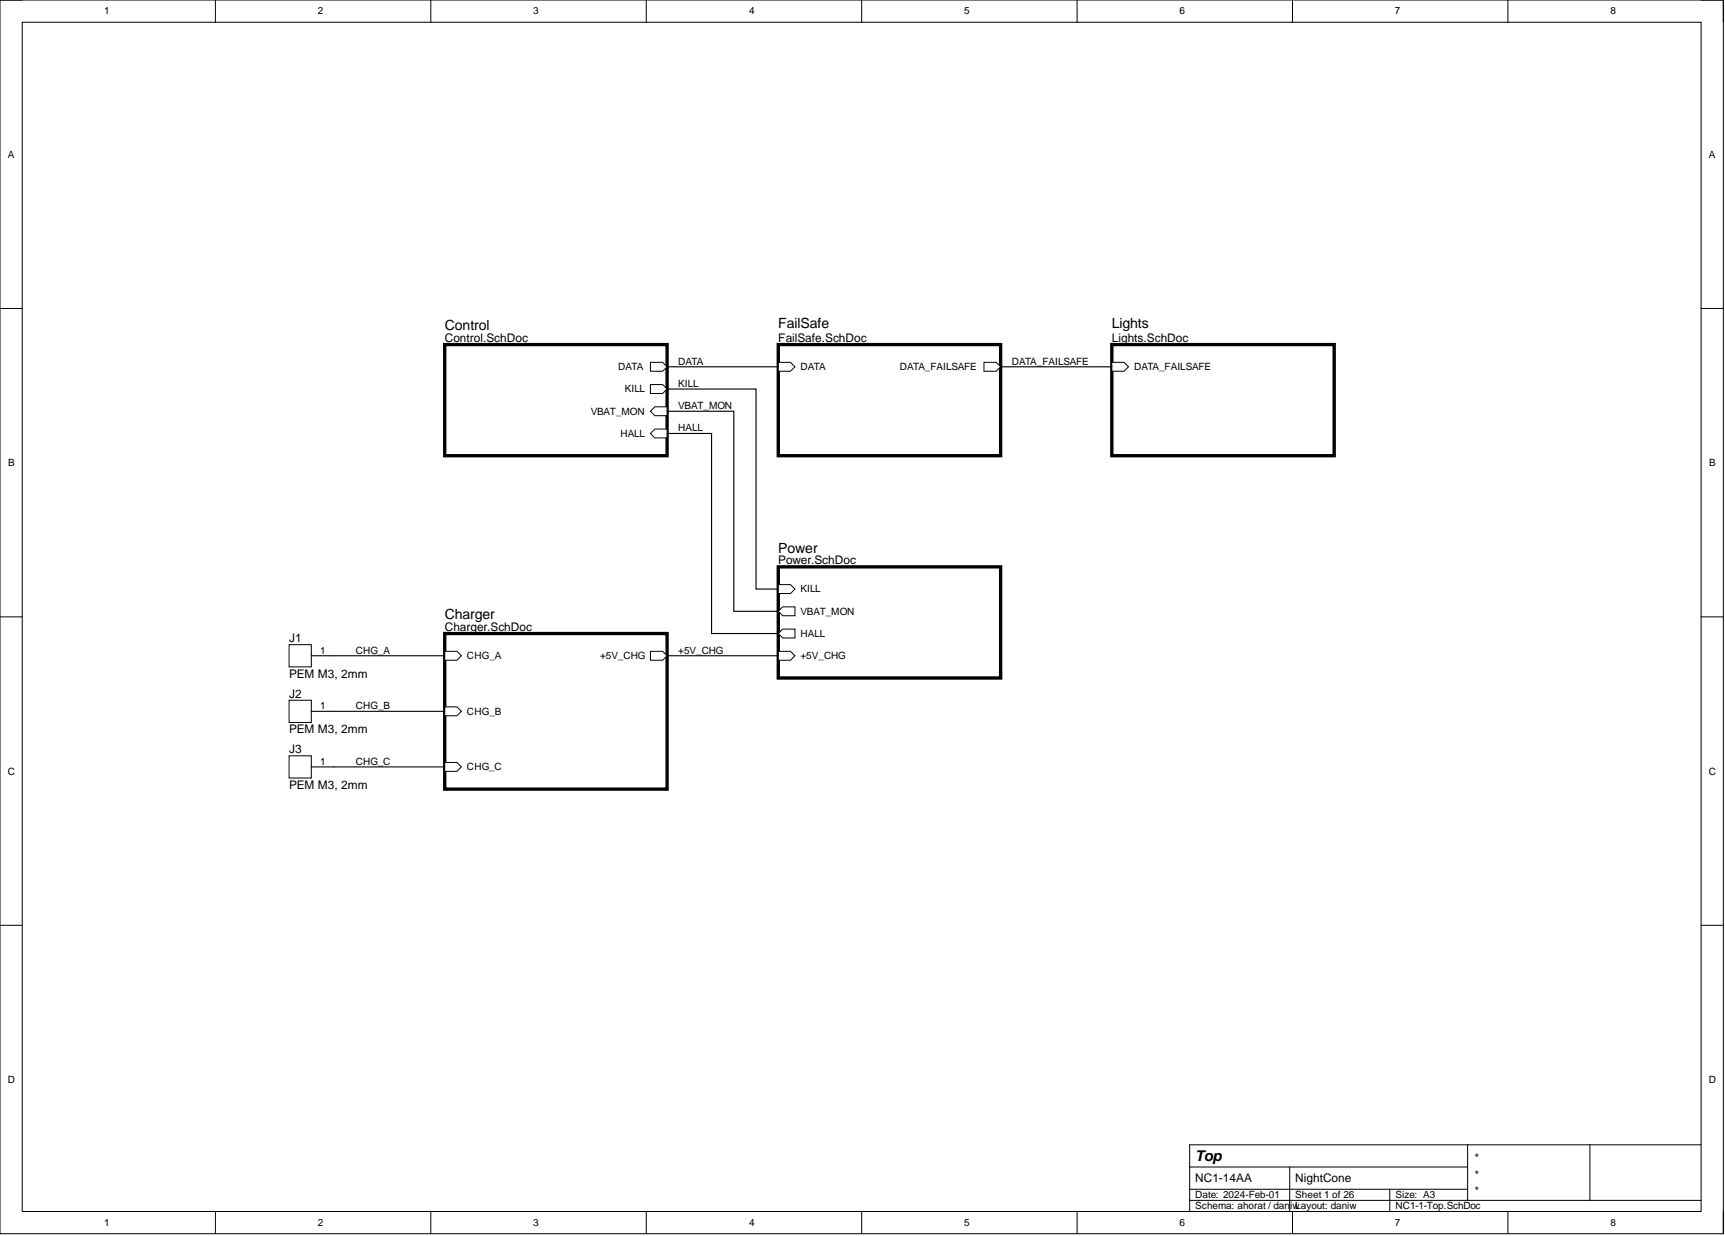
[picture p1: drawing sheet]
<svg xmlns="http://www.w3.org/2000/svg" width="393mm" height="282mm" viewBox="0 0 393 282" stroke-linecap="round" stroke-linejoin="round" font-family="sans-serif">
<g fill="none" stroke="#000" stroke-width=".23">
<path d="M0 0h393v281.3h-393zM0 0h5.1M5.1 5.1h382.8v271.2h-382.8zM49.1 0v5.1M98.2 0v5.1M147.4 0v5.1M196.5 0v5.1M245.6 0v5.1M294.7 0v5.1M343.8 0v5.1M387.9 0h5.1v5.1M0 70.3h5.1"/>
<path d="M387.9 70.3h5.1M0 140.7h5.1M387.9 140.7h5.1M0 211h5.1M387.9 211h5.1M49.1 276.3v5M98.2 276.3v5M147.4 276.3v5M196.5 276.3v5M245.6 276.3v5M271.3 266.1h63.4M271.3 273.7h116.6"/>
<path d="M271.3 271.2h63.4M294.1 266.1v10.2M294.7 276.3v5M316.9 271.2v5.1M334.7 261.1v12.6M343.8 276.3v5M362.5 261.1v12.6M387.9 261.1h-116.6v15.2M393 276.3v5"/>
</g>
<path d="M101.4 78.6h50.7v25.3h-50.7z" fill-rule="evenodd" fill="#fff"/>
<path d="M101.4 78.6h50.7v25.3h-50.7z" fill="none" stroke="#000" stroke-width=".76"/>
<path d="M148.3 82.6h2.8l1 1-1 1.1h-2.8z" fill-rule="evenodd" fill="#fff"/>
<path d="M148.3 82.6h2.8l1 1-1 1.1h-2.8z" fill="none" stroke="#000" stroke-width=".23"/>
<path d="M148.3 87.7h2.8l1 1-1 1h-2.8z" fill-rule="evenodd" fill="#fff"/>
<path d="M148.3 87.7h2.8l1 1-1 1h-2.8z" fill="none" stroke="#000" stroke-width=".23"/>
<path d="M148.3 93.8l1-1h2.8v2h-2.8z" fill-rule="evenodd" fill="#fff"/>
<path d="M148.3 93.8l1-1h2.8v2h-2.8z" fill="none" stroke="#000" stroke-width=".23"/>
<path d="M148.3 98.9l1-1.1h2.8v2.1h-2.8z" fill-rule="evenodd" fill="#fff"/>
<path d="M148.3 98.9l1-1.1h2.8v2.1h-2.8z" fill="none" stroke="#000" stroke-width=".23"/>
<path d="M177.5 78.6h50.7v25.3h-50.7z" fill-rule="evenodd" fill="#fff"/>
<path d="M177.5 78.6h50.7v25.3h-50.7z" fill="none" stroke="#000" stroke-width=".76"/>
<path d="M224.4 82.6h2.8l1 1-1 1.1h-2.8z" fill-rule="evenodd" fill="#fff"/>
<path d="M224.4 82.6h2.8l1 1-1 1.1h-2.8z" fill="none" stroke="#000" stroke-width=".23"/>
<path d="M177.5 82.6h2.8l1 1-1 1.1h-2.8z" fill-rule="evenodd" fill="#fff"/>
<path d="M177.5 82.6h2.8l1 1-1 1.1h-2.8z" fill="none" stroke="#000" stroke-width=".23"/>
<path d="M253.5 78.6h50.7v25.3h-50.7z" fill-rule="evenodd" fill="#fff"/>
<path d="M253.5 78.6h50.7v25.3h-50.7z" fill="none" stroke="#000" stroke-width=".76"/>
<path d="M253.5 82.6h2.8l1 1-1 1.1h-2.8z" fill-rule="evenodd" fill="#fff"/>
<path d="M253.5 82.6h2.8l1 1-1 1.1h-2.8z" fill="none" stroke="#000" stroke-width=".23"/>
<path d="M101.4 144.5h50.7v35.5h-50.7z" fill-rule="evenodd" fill="#fff"/>
<path d="M101.4 144.5h50.7v35.5h-50.7z" fill="none" stroke="#000" stroke-width=".76"/>
<path d="M148.3 148.5h2.8l1 1-1 1.1h-2.8z" fill-rule="evenodd" fill="#fff"/>
<path d="M148.3 148.5h2.8l1 1-1 1.1h-2.8z" fill="none" stroke="#000" stroke-width=".23"/>
<path d="M101.4 148.5h2.8l1 1-1 1.1h-2.8z" fill-rule="evenodd" fill="#fff"/>
<path d="M101.4 148.5h2.8l1 1-1 1.1h-2.8z" fill="none" stroke="#000" stroke-width=".23"/>
<path d="M101.4 161.2h2.8l1 1-1 1h-2.8z" fill-rule="evenodd" fill="#fff"/>
<path d="M101.4 161.2h2.8l1 1-1 1h-2.8z" fill="none" stroke="#000" stroke-width=".23"/>
<path d="M101.4 173.9h2.8l1 1-1 1h-2.8z" fill-rule="evenodd" fill="#fff"/>
<path d="M101.4 173.9h2.8l1 1-1 1h-2.8z" fill="none" stroke="#000" stroke-width=".23"/>
<path d="M177.5 129.3h50.7v25.3h-50.7z" fill-rule="evenodd" fill="#fff"/>
<path d="M177.5 129.3h50.7v25.3h-50.7z" fill="none" stroke="#000" stroke-width=".76"/>
<path d="M177.5 133.3h2.8l1 1-1 1.1h-2.8z" fill-rule="evenodd" fill="#fff"/>
<path d="M177.5 133.3h2.8l1 1-1 1.1h-2.8z" fill="none" stroke="#000" stroke-width=".23"/>
<path d="M177.5 148.5h2.8l1 1-1 1.1h-2.8z" fill-rule="evenodd" fill="#fff"/>
<path d="M177.5 148.5h2.8l1 1-1 1.1h-2.8z" fill="none" stroke="#000" stroke-width=".23"/>
<path d="M177.5 139.4l1-1h2.8v2h-2.8z" fill-rule="evenodd" fill="#fff"/>
<path d="M177.5 139.4l1-1h2.8v2h-2.8z" fill="none" stroke="#000" stroke-width=".23"/>
<path d="M177.5 144.5l1-1h2.8v2h-2.8z" fill-rule="evenodd" fill="#fff"/>
<path d="M177.5 144.5l1-1h2.8v2h-2.8z" fill="none" stroke="#000" stroke-width=".23"/>
<path d="M65.9 147h5.1v5.1h-5.1z" fill-rule="evenodd" fill="#fff"/>
<path d="M65.9 147h5.1v5.1h-5.1z" fill="none" stroke="#000" stroke-width=".23"/>
<path d="M71 149.5h5.1" fill="none" stroke="#000" stroke-width=".25"/>
<path d="M65.9 159.7h5.1v5.1h-5.1z" fill-rule="evenodd" fill="#fff"/>
<path d="M65.9 159.7h5.1v5.1h-5.1z" fill="none" stroke="#000" stroke-width=".23"/>
<path d="M71 162.2h5.1" fill="none" stroke="#000" stroke-width=".25"/>
<path d="M65.9 172.4h5.1v5h-5.1z" fill-rule="evenodd" fill="#fff"/>
<path d="M65.9 172.4h5.1v5h-5.1z" fill="none" stroke="#000" stroke-width=".23"/>
<path d="M152.1 88.7h20.3v45.6h5.1M152.1 93.8h15.2v45.6h10.2M152.1 98.9h10.2v45.6h15.2M152.1 83.6h25.4M228.2 83.6h25.3M76.1 149.5h25.3M152.1 149.5h25.4M71 174.9h30.4M76.1 162.2h25.3" fill="none" stroke="#000" stroke-width=".25"/>
<text font-size="3.4" x="272.5" y="264.9">Top</text>
<g font-size="3.2">
<text x="101.4" y="75.4">Control</text>
<text x="177.5" y="74.9">FailSafe</text>
<text x="253.5" y="74.9">Lights</text>
<text x="177.5" y="126.1">Power</text>
<text x="101.4" y="141.3">Charger</text>
</g>
<g font-size="2.7">
<text x="101.4" y="78">Control.SchDoc</text>
<text x="177.5" y="78">FailSafe.SchDoc</text>
<text x="253.5" y="78">Lights.SchDoc</text>
<text x="177.5" y="128.7">Power.SchDoc</text>
<text x="101.4" y="143.9">Charger.SchDoc</text>
<text x="65.9" y="146.4">J1</text>
<text x="65.9" y="154.5">PEM M3, 2mm</text>
<text x="65.9" y="159.1">J2</text>
<text x="65.9" y="167.2">PEM M3, 2mm</text>
<text x="65.9" y="171.8">J3</text>
<text x="65.9" y="179.9">PEM M3, 2mm</text>
<text x="272.5" y="269.6">NC1-14AA</text>
<text x="295.4" y="269.6">NightCone</text>
<text x="335.9" y="265">*</text>
<text x="335.9" y="268.8">*</text>
<text x="335.9" y="272.6">*</text>
</g>
<g font-size="2.3">
<text x="23.7" y="3.3">1</text>
<text x="72.5" y="3.3">2</text>
<text x="121.6" y="3.3">3</text>
<text x="170.8" y="3.3">4</text>
<text x="219.9" y="3.3">5</text>
<text x="269" y="3.3">6</text>
<text x="318.1" y="3.3">7</text>
<text x="367.3" y="3.3">8</text>
<text x="1.8" y="36">A</text>
<text x="389.7" y="36">A</text>
<text x="154.7" y="83.1">DATA</text>
<text x="230.7" y="83.1">DATA_FAILSAFE</text>
<text x="141" y="84.4">DATA</text>
<text x="142.5" y="89.5">KILL</text>
<text x="154.7" y="88.2">KILL</text>
<text x="182.5" y="84.4">DATA</text>
<text x="205.2" y="84.4">DATA_FAILSAFE</text>
<text x="258.6" y="84.4">DATA_FAILSAFE</text>
<text x="134.7" y="94.5">VBAT_MON</text>
<text x="154.7" y="93.3">VBAT_MON</text>
<text x="141.5" y="99.6">HALL</text>
<text x="154.7" y="98.3">HALL</text>
<text x="1.9" y="106.3">B</text>
<text x="389.8" y="106.3">B</text>
<text x="182.5" y="135.1">KILL</text>
<text x="182.5" y="140.2">VBAT_MON</text>
<text x="73" y="149">1</text>
<text x="81.1" y="149">CHG_A</text>
<text x="154.7" y="149">+5V_CHG</text>
<text x="182.5" y="145.2">HALL</text>
<text x="106.5" y="150.3">CHG_A</text>
<text x="136.8" y="150.3">+5V_CHG</text>
<text x="182.5" y="150.3">+5V_CHG</text>
<text x="73" y="161.7">1</text>
<text x="81.1" y="161.7">CHG_B</text>
<text x="106.5" y="163">CHG_B</text>
<text x="1.8" y="176.7">C</text>
<text x="73" y="174.4">1</text>
<text x="81.1" y="174.4">CHG_C</text>
<text x="106.5" y="175.7">CHG_C</text>
<text x="389.7" y="176.7">C</text>
<text x="1.8" y="247">D</text>
<text x="389.7" y="247">D</text>
<text x="272.5" y="273.2">Date: 2024-Feb-01</text>
<text x="272.5" y="275.8">Schema: ahorat / daniwLayout: daniw</text>
<text x="295.4" y="273.2">Sheet 1 of 26</text>
<text x="318.2" y="275.8">NC1-1-Top.SchDoc</text>
<text x="318.2" y="273.2">Size: A3</text>
<text x="23.7" y="279.6">1</text>
<text x="72.5" y="279.6">2</text>
<text x="121.6" y="279.6">3</text>
<text x="170.8" y="279.6">4</text>
<text x="219.9" y="279.6">5</text>
<text x="269" y="279.6">6</text>
<text x="318.1" y="279.6">7</text>
<text x="367.3" y="279.6">8</text>
</g>
</svg>
